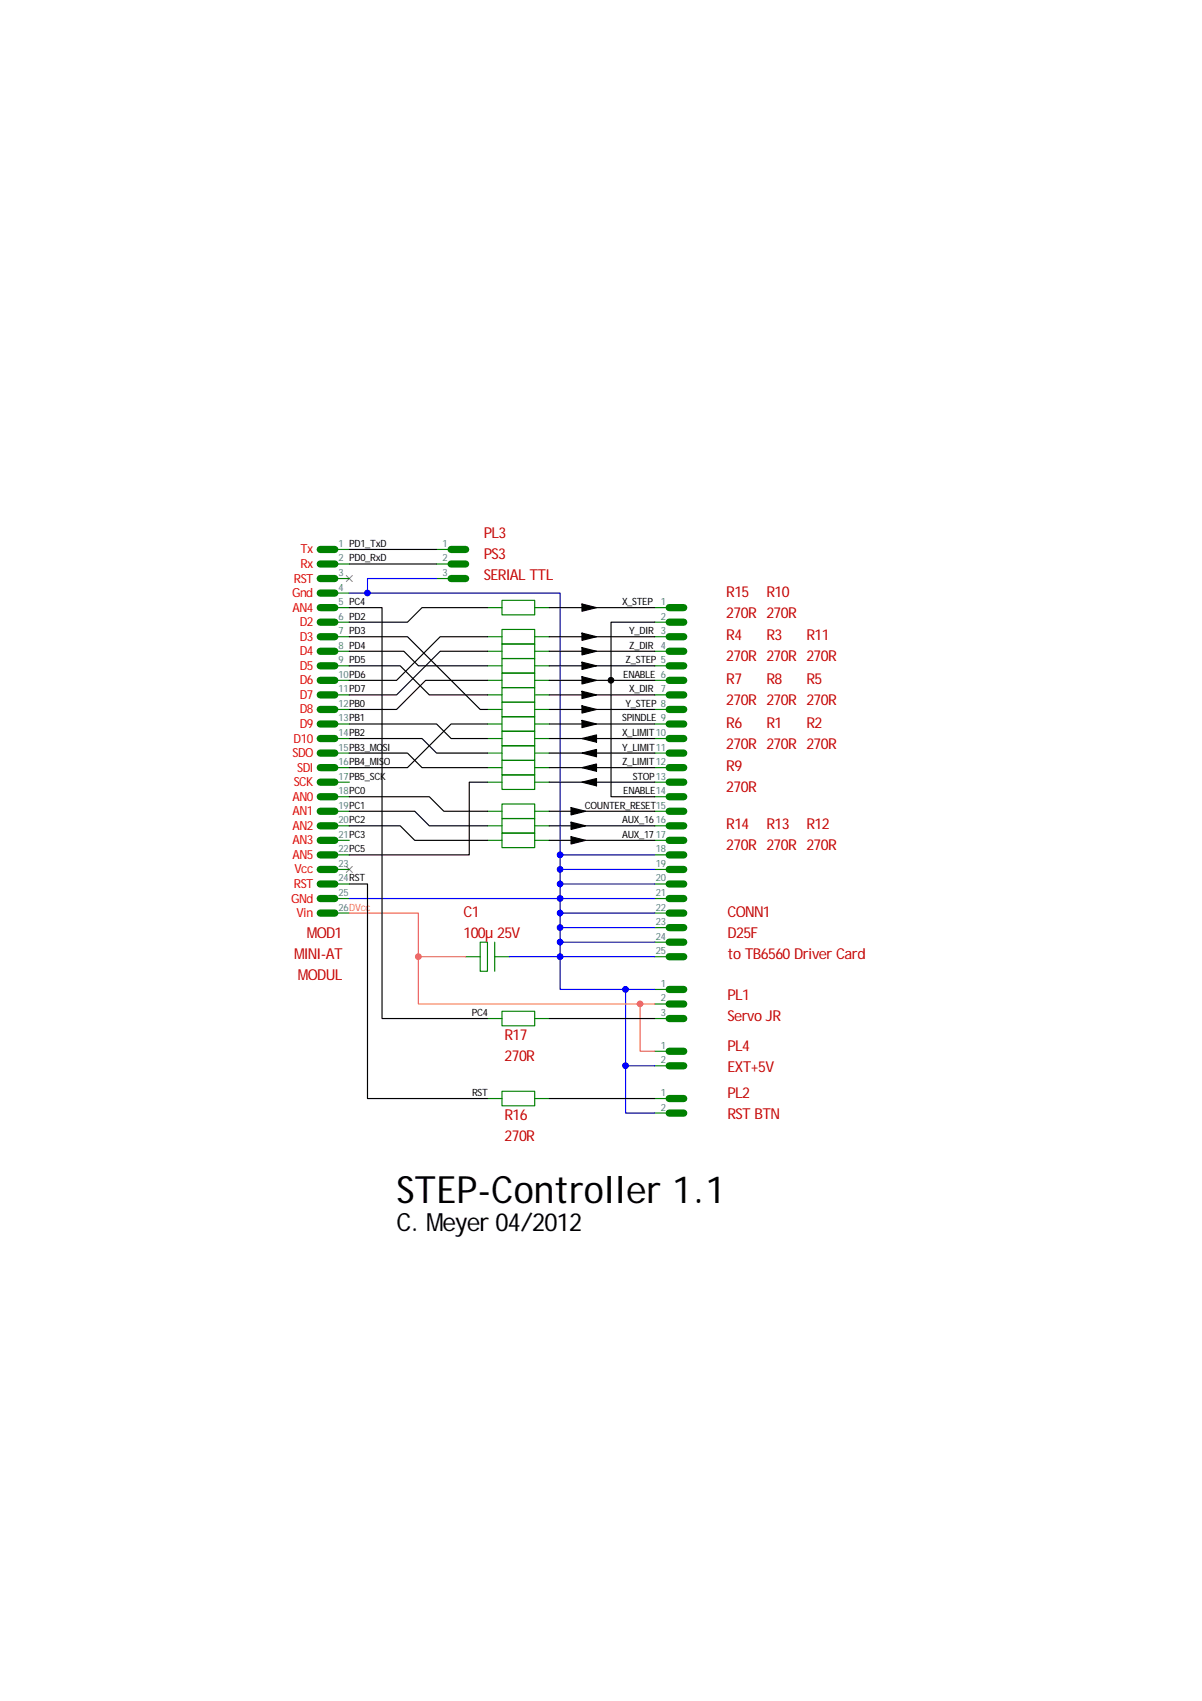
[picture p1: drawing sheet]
<svg xmlns="http://www.w3.org/2000/svg" width="210mm" height="297mm" viewBox="0 0 210 297" stroke-linecap="round" stroke-linejoin="round" font-family="sans-serif">
<g fill="none" stroke="#000" stroke-width=".2">
<path d="M61 98.5h15.3M61 95.9h15.3M61 113.7h9.5l2.6 2.6h12.1M61 106.1h5.7v71.8h18.5M61 116.3h8.9l5.1 5h10.2M61 111.2h10.2l12.7 12.7h1.3M85.2 118.8h-10.8l-5.1 5.1h-8.3M85.2 113.7h-8.3l-7.6 7.6h-8.3M85.2 111.2h-8.3l-7.6 7.6h-8.3M85.2 106.1h-11.5l-2.5 2.5h-10.2M95.9 118.8h18.5M95.9 113.7h18.5"/>
<path d="M95.9 106.1h18.5M95.9 111.2h18.5M95.9 116.3h18.5M101.7 115.6l2.5 .7-2.5 .6zM101.7 113.1l2.5 .6-2.5 .7zM101.7 110.6l2.5 .6-2.5 .6zM101.7 118.2l2.5 .6-2.5 .6zM101.7 105.5l2.5 .6-2.5 .6zM114.4 108.6h-7.7v30.5h7.7M61 139.1h14l2.5 2.6h7.7M61 126.4h15.3l2.5 2.6h6.4M61 131.5h10.2l2.5 2.5h11.5"/>
<path d="M61 129h12.7l2.6 2.5h8.9M85.2 126.4h-6.4l-7.6 7.6h-10.2M85.2 136.6h-3.2v12.7h-21M95.9 121.3h18.5M95.9 126.4h18.5M95.9 123.9h18.5M95.9 129h18.5M95.9 131.5h18.5M95.9 134h18.5M95.9 136.6h18.5M101.7 125.8l2.5 .6-2.5 .7zM101.7 123.3l2.5 .6-2.5 .6z"/>
<path d="M101.7 120.7l2.5 .6-2.5 .7zM101.7 129l2.5-.7v1.3zM101.7 131.5l2.5-.6v1.2zM101.7 134l2.5-.6v1.3zM101.7 136.6l2.5-.6v1.2zM61 141.7h11.5l2.5 2.5h10.2M61 144.2h8.9l2.6 2.5h12.7M61 154.4h3.2v37.4h21M95.9 144.2h18.5M95.9 146.7h18.5M95.9 141.7h18.5M99.8 141l2.5 .7-2.5 .6z"/>
<path d="M99.8 143.6l2.5 .6-2.5 .6zM99.8 146.1l2.5 .6-2.5 .7zM95.9 177.9h18.5M95.9 191.8h18.5"/>
</g>
<g fill="#000">
<path d="M101.7 115.6l2.5 .7-2.5 .6zM101.7 113.1l2.5 .6-2.5 .7zM101.7 110.6l2.5 .6-2.5 .6zM101.7 118.2l2.5 .6-2.5 .6zM101.7 105.5l2.5 .6-2.5 .6zM101.7 125.8l2.5 .6-2.5 .7zM101.7 123.3l2.5 .6-2.5 .6zM101.7 120.7l2.5 .6-2.5 .7zM101.7 129l2.5-.7v1.3zM101.7 131.5l2.5-.6v1.2zM101.7 134l2.5-.6v1.3zM101.7 136.6l2.5-.6v1.2z"/>
<path d="M99.8 141l2.5 .7-2.5 .6zM99.8 143.6l2.5 .6-2.5 .6zM99.8 146.1l2.5 .6-2.5 .7z"/>
</g>
<g fill="none" stroke="#008000" stroke-width=".2">
<path d="M58.5 95.9h2.5M58.5 98.5h2.5M76.3 95.9h2.5M76.3 98.5h2.5M58.5 106.1h2.5M58.5 108.6h2.5M58.5 111.2h2.5M58.5 113.7h2.5M58.5 116.3h2.5M58.5 118.8h2.5M58.5 101h2.5M58.5 103.6h2.5"/>
<path d="M76.3 101h2.5M85.2 106.1h2.5M85.2 111.2h2.5M85.2 113.7h2.5M85.2 116.3h2.5M85.2 118.8h2.5M87.7 117.5h5.7v2.6h-5.7zM87.7 104.8h5.7v2.6h-5.7zM87.7 109.9h5.7v2.6h-5.7zM87.7 115h5.7v2.5h-5.7zM87.7 112.5h5.7v2.5h-5.7zM93.4 106.1h2.5"/>
<path d="M93.4 111.2h2.5M93.4 113.7h2.5M93.4 116.3h2.5M93.4 118.8h2.5M114.4 106.1h2.5M114.4 108.6h2.5M114.4 111.2h2.5M114.4 113.7h2.5M114.4 116.3h2.5M114.4 118.8h2.5M58.5 121.3h2.5M58.5 123.9h2.5"/>
<path d="M58.5 126.4h2.5M58.5 129h2.5M58.5 131.5h2.5M58.5 134h2.5M58.5 136.6h2.5M58.5 139.1h2.5M85.2 121.3h2.5M85.2 123.9h2.5M85.2 126.4h2.5M85.2 129h2.5M85.2 131.5h2.5M85.2 134h2.5"/>
<path d="M85.2 136.6h2.5M87.7 120.1h5.7v2.5h-5.7zM87.7 122.6h5.7v2.6h-5.7zM87.7 125.2h5.7v2.5h-5.7zM87.7 127.7h5.7v2.5h-5.7zM87.7 130.2h5.7v2.6h-5.7zM87.7 132.8h5.7v2.5h-5.7zM87.7 135.3h5.7v2.6h-5.7zM93.4 121.3h2.5M93.4 123.9h2.5M93.4 126.4h2.5M93.4 129h2.5"/>
<path d="M93.4 131.5h2.5M93.4 134h2.5M93.4 136.6h2.5M114.4 121.3h2.5M114.4 123.9h2.5M114.4 126.4h2.5M114.4 129h2.5M114.4 131.5h2.5M114.4 134h2.5M114.4 136.6h2.5M114.4 139.1h2.5M58.5 141.7h2.5"/>
<path d="M58.5 144.2h2.5M58.5 146.7h2.5M58.5 149.3h2.5M58.5 151.8h2.5M58.5 154.4h2.5M58.5 156.9h2.5M58.5 159.4h2.5M85.2 141.7h2.5M85.2 144.2h2.5M85.2 146.7h2.5M87.7 142.9h5.7v2.6h-5.7zM87.7 145.5h5.7v2.5h-5.7z"/>
<path d="M87.7 140.4h5.7v2.5h-5.7zM93.4 141.7h2.5M93.4 144.2h2.5M93.4 146.7h2.5M114.4 141.7h2.5M114.4 144.2h2.5M114.4 146.7h2.5M114.4 149.3h2.5M114.4 151.8h2.5M114.4 154.4h2.5M114.4 156.9h2.5M114.4 159.4h2.5"/>
<path d="M81.3 167.1h2.6M83.9 164.5h1.3v5.1h-1.3zM85.2 177.9h2.5M86.4 167.1h2.6M86.4 164.5v5.1M87.7 176.6h5.7v2.5h-5.7zM93.4 177.9h2.5M114.4 167.1h2.5M114.4 162h2.5M114.4 164.5h2.5M114.4 172.8h2.5M114.4 175.3h2.5"/>
<path d="M114.4 177.9h2.5M85.2 191.8h2.5M87.7 190.6h5.7v2.5h-5.7zM93.4 191.8h2.5M114.4 183.6h2.5M114.4 186.1h2.5M114.4 191.8h2.5M114.4 194.4h2.5"/>
</g>
<g fill="none" stroke="#008000" stroke-width="1.3">
<path d="M55.9 95.9h2.6M55.9 98.5h2.6M78.8 95.9h2.5M78.8 98.5h2.5M55.9 106.1h2.6M55.9 108.6h2.6M55.9 111.2h2.6M55.9 113.7h2.6M55.9 116.3h2.6M55.9 118.8h2.6M55.9 101h2.6M55.9 103.6h2.6"/>
<path d="M78.8 101h2.5M116.9 106.1h2.5M116.9 108.6h2.5M116.9 111.2h2.5M116.9 113.7h2.5M116.9 116.3h2.5M116.9 118.8h2.5M55.9 121.3h2.6M55.9 123.9h2.6M55.9 126.4h2.6M55.9 129h2.6M55.9 131.5h2.6"/>
<path d="M55.9 134h2.6M55.9 136.6h2.6M55.9 139.1h2.6M116.9 121.3h2.5M116.9 123.9h2.5M116.9 126.4h2.5M116.9 129h2.5M116.9 131.5h2.5M116.9 134h2.5M116.9 136.6h2.5M116.9 139.1h2.5M55.9 141.7h2.6"/>
<path d="M55.9 144.2h2.6M55.9 146.7h2.6M55.9 149.3h2.6M55.9 151.8h2.6M55.9 154.4h2.6M55.9 156.9h2.6M55.9 159.4h2.6M116.9 141.7h2.5M116.9 144.2h2.5M116.9 146.7h2.5M116.9 149.3h2.5M116.9 151.8h2.5"/>
<path d="M116.9 154.4h2.5M116.9 156.9h2.5M116.9 159.4h2.5M116.9 162h2.5M116.9 164.5h2.5M116.9 167.1h2.5M116.9 172.8h2.5M116.9 175.3h2.5M116.9 177.9h2.5M116.9 183.6h2.5M116.9 186.1h2.5M116.9 191.8h2.5"/>
<path d="M116.9 194.4h2.5"/>
</g>
<path d="M60.5 100.5l1.1 1.1M61.6 100.5l-1.1 1.1M60.5 151.3l1.1 1.1M61.6 151.3l-1.1 1.1" fill="none" stroke="#808080" stroke-width=".17"/>
<g fill="#00f" stroke="#00f" stroke-width=".17">
<circle cx="97.8" cy="164.5" r=".5"/>
<circle cx="97.8" cy="162" r=".5"/>
<circle cx="97.8" cy="159.4" r=".5"/>
<circle cx="97.8" cy="156.9" r=".5"/>
<circle cx="97.8" cy="154.4" r=".5"/>
<circle cx="97.8" cy="151.8" r=".5"/>
<circle cx="97.8" cy="149.3" r=".5"/>
<circle cx="97.8" cy="167.1" r=".5"/>
<circle cx="64.2" cy="103.6" r=".5"/>
<circle cx="109.3" cy="172.8" r=".5"/>
<circle cx="109.3" cy="186.1" r=".5"/>
</g>
<g fill="none" stroke="#00f" stroke-width=".2">
<path d="M61 103.6h3.2M76.3 101h-12.1v2.6h33.7v45.7M97.9 149.3h16.5M97.9 149.3v2.5M114.4 159.4h-16.5v2.6M114.4 156.9h-16.5v2.5M114.4 154.4h-16.5v2.5h-36.9M114.4 151.8h-16.5v2.6M89 167.1h25.4M97.9 164.5h16.5M97.9 164.5v8.3h11.4M109.3 172.8v21.6h5.1"/>
<path d="M109.3 172.8h5.1M114.4 162h-16.5v2.5M109.3 186.1h5.1"/>
</g>
<g fill="#ff8040" stroke="#ff8040" stroke-width=".17">
<circle cx="111.8" cy="175.3" r=".5"/>
<circle cx="73.1" cy="167.1" r=".5"/>
</g>
<path d="M61 159.4h12.1v7.7h8.2M73.1 167.1v8.2h38.7v8.3h2.6M111.8 175.3h2.6" fill="none" stroke="#ff8040" stroke-width=".2"/>
<circle cx="106.7" cy="118.8" r=".5" fill="#000" stroke="#000" stroke-width=".17"/>
<text font-size="6.6" x="69.3" y="210.1">STEP-Controller 1.1</text>
<text font-size="4.4" x="69.3" y="214.9">C. Meyer 04/2012</text>
<g font-size="2.6" fill="#c00000">
<text x="84.5" y="94">PL3</text>
<text x="84.5" y="97.7">PS3</text>
<text x="84.5" y="101.3">SERIAL TTL</text>
<text x="126.9" y="104.2">R15</text>
<text x="126.9" y="107.9">270R 270R</text>
<text x="133.9" y="104.2">R10</text>
<text x="126.9" y="111.8">R4</text>
<text x="133.9" y="111.8">R3</text>
<text x="140.9" y="111.8">R11</text>
<text x="126.9" y="119.4">R7</text>
<text x="126.9" y="115.5">270R 270R 270R</text>
<text x="133.9" y="119.4">R8</text>
<text x="140.9" y="119.4">R5</text>
<text x="126.9" y="123.1">270R 270R 270R</text>
<text x="126.9" y="127.1">R6</text>
<text x="126.9" y="130.7">270R 270R 270R</text>
<text x="133.9" y="127.1">R1</text>
<text x="140.9" y="127.1">R2</text>
<text x="126.9" y="134.7">R9</text>
<text x="126.9" y="138.3">270R</text>
<text x="126.9" y="144.8">R14</text>
<text x="126.9" y="148.5">270R 270R 270R</text>
<text x="133.9" y="144.8">R13</text>
<text x="140.9" y="144.8">R12</text>
<text x="81" y="160.1">C1</text>
<text x="127.1" y="160.1">CONN1</text>
<text x="51.4" y="167.5">MINI-AT</text>
<text x="53.6" y="163.9">MOD1</text>
<text x="81" y="163.7">100µ 25V</text>
<text x="127.1" y="163.7">D25F</text>
<text x="127.1" y="167.4">to TB6560 Driver Card</text>
<text x="52" y="171.2">MODUL</text>
<text x="127.1" y="174.7">PL1</text>
<text x="127.1" y="178.3">Servo JR</text>
<text x="88.1" y="181.7">R17</text>
<text x="88.1" y="185.3">270R</text>
<text x="127.1" y="183.6">PL4</text>
<text x="127.1" y="187.2">EXT+5V</text>
<text x="127.1" y="191.8">PL2</text>
<text x="88.1" y="195.6">R16</text>
<text x="127.1" y="195.5">RST BTN</text>
<text x="88.1" y="199.3">270R</text>
</g>
<g font-size="2.2" fill="#f00">
<text x="51.4" y="101.7">RST</text>
<text x="52.5" y="99.2">Rx</text>
<text x="52.5" y="96.6">Tx</text>
<text x="51" y="104.3">Gnd</text>
<text x="51.1" y="106.8">AN4</text>
<text x="52.4" y="109.3">D2</text>
<text x="52.4" y="111.9">D3</text>
<text x="52.4" y="114.4">D4</text>
<text x="52.4" y="117">D5</text>
<text x="52.4" y="119.5">D6</text>
<text x="52.4" y="122">D7</text>
<text x="52.4" y="124.6">D8</text>
<text x="51.3" y="129.7">D10</text>
<text x="52.4" y="127.1">D9</text>
<text x="51.1" y="132.2">SDO</text>
<text x="51.3" y="137.3">SCK</text>
<text x="51.9" y="134.7">SDI</text>
<text x="51.1" y="139.8">AN0</text>
<text x="51.1" y="142.4">AN1</text>
<text x="51.1" y="144.9">AN2</text>
<text x="51.1" y="147.4">AN3</text>
<text x="51.1" y="150">AN5</text>
<text x="51.4" y="155.1">RST</text>
<text x="51.5" y="152.5">Vcc</text>
<text x="50.9" y="157.6">GNd</text>
<text x="51.8" y="160.1">Vin</text>
</g>
<g font-size="1.7" fill="#408080">
<text x="59.1" y="95.5">1 PD1_TxD</text>
<text x="77.3" y="95.5">1</text>
<text x="59.1" y="98">2 PD0_RxD</text>
<text x="59.1" y="100.6">3</text>
<text x="77.3" y="98">2</text>
<text x="77.3" y="100.6">3</text>
<text x="59.1" y="103.1">4</text>
<text x="59.1" y="105.7">5 PC4</text>
<text x="59.1" y="108.2">6 PD2</text>
<text x="59.1" y="110.7">7 PD3</text>
<text x="59.1" y="113.3">8 PD4</text>
<text x="115.4" y="108.2">2</text>
<text x="59.1" y="115.8">9 PD5</text>
<text x="59.1" y="118.4">10PD6</text>
<text x="59.1" y="120.9">11PD7</text>
<text x="59.1" y="123.4">12PB0</text>
<text x="59.1" y="126">13PB1</text>
<text x="59.1" y="128.5">14PB2</text>
<text x="59.1" y="131.1">15PB3_MOSI</text>
<text x="59.1" y="133.6">16PB4_MISO</text>
<text x="59.1" y="136.1">17PB5_SCK</text>
<text x="59.1" y="138.7">18PC0</text>
<text x="59.1" y="141.2">19PC1</text>
<text x="59.1" y="143.8">20PC2</text>
<text x="59.1" y="146.3">21PC3</text>
<text x="59.1" y="148.8">22PC5</text>
<text x="114.6" y="148.8">18</text>
<text x="59.1" y="151.4">23</text>
<text x="59.1" y="153.9">24RST</text>
<text x="114.6" y="151.4">19</text>
<text x="114.6" y="153.9">20</text>
<text x="59.1" y="156.5">25</text>
<text x="59.1" y="159">26DVcc</text>
<text x="114.6" y="156.5">21</text>
<text x="114.6" y="159">22</text>
<text x="114.6" y="161.5">23</text>
<text x="114.6" y="164.1">24</text>
<text x="114.6" y="166.6">25</text>
<text x="115.4" y="172.3">1</text>
<text x="115.4" y="174.9">2</text>
<text x="115.4" y="177.4">3</text>
<text x="115.4" y="183.1">1</text>
<text x="115.4" y="185.7">2</text>
<text x="115.4" y="191.4">1</text>
<text x="115.4" y="193.9">2</text>
</g>
<g font-size="1.7">
<text x="108.7" y="105.7">X_STEP 1</text>
<text x="109.9" y="113.3">Z_DIR 4</text>
<text x="109.9" y="110.7">Y_DIR 3</text>
<text x="108.9" y="118.4">ENABLE 6</text>
<text x="109.3" y="115.8">Z_STEP 5</text>
<text x="108.7" y="126">SPINDLE 9</text>
<text x="109.3" y="123.4">Y_STEP 8</text>
<text x="109.9" y="120.9">X_DIR 7</text>
<text x="108.7" y="128.5">X_LIMIT10</text>
<text x="108.7" y="131.1">Y_LIMIT11</text>
<text x="108.7" y="133.6">Z_LIMIT12</text>
<text x="110.6" y="136.1">STOP13</text>
<text x="102.2" y="141.2">COUNTER_RESET15</text>
<text x="108.7" y="143.8">AUX_1616</text>
<text x="108.9" y="138.7">ENABLE14</text>
<text x="108.7" y="146.3">AUX_1717</text>
<text x="82.4" y="177.4">PC4</text>
<text x="82.5" y="191.4">RST</text>
</g>
</svg>
